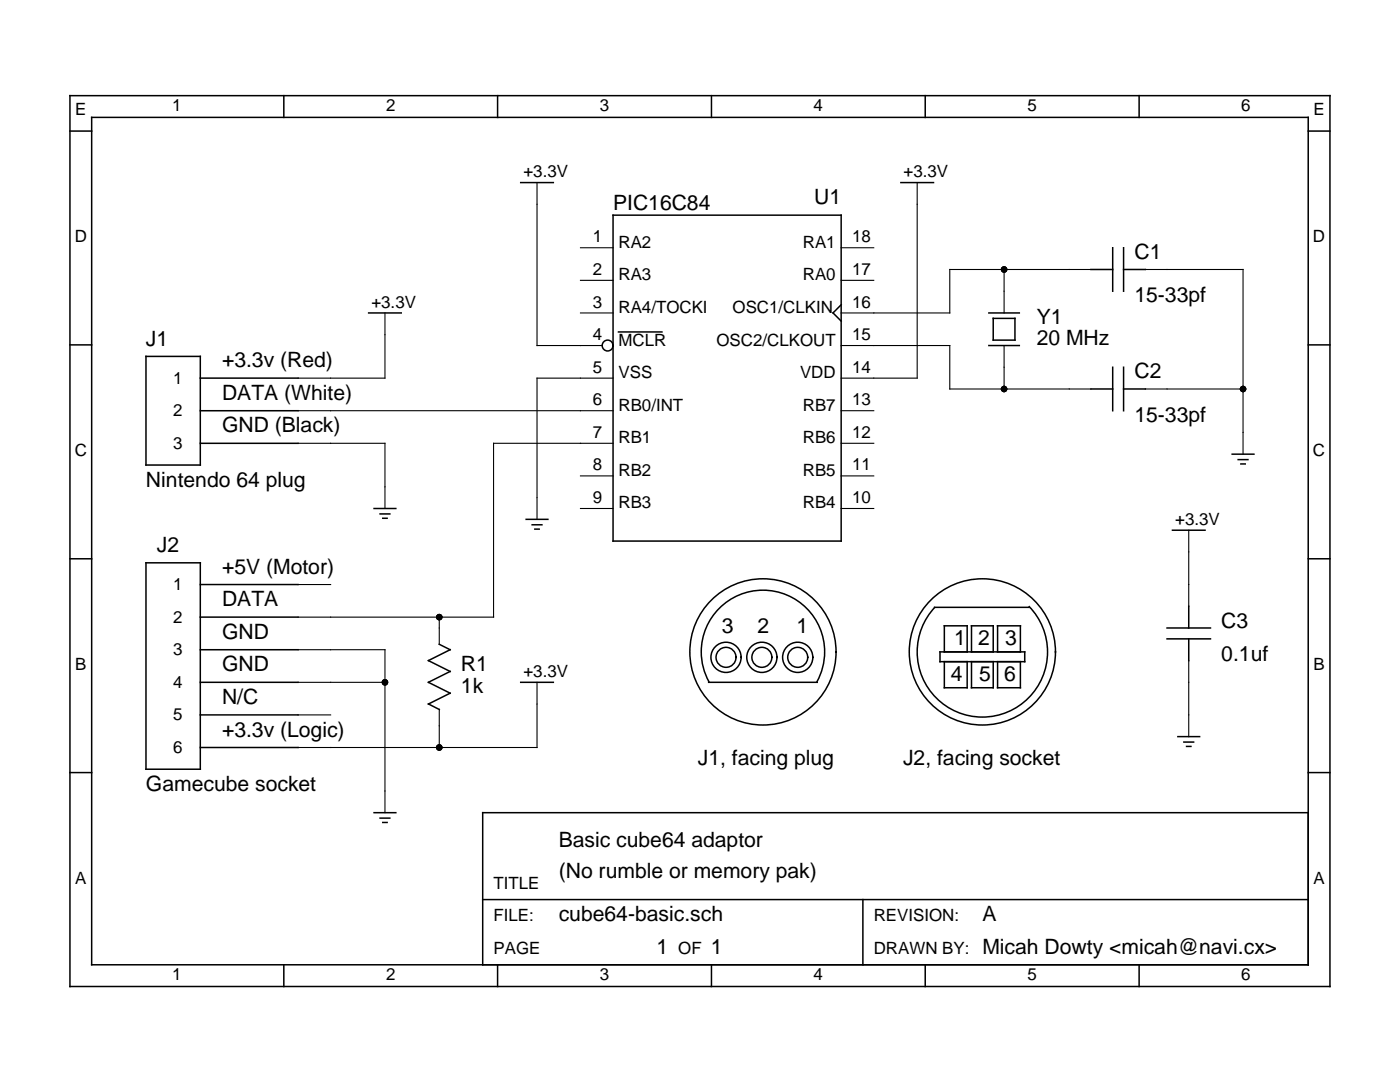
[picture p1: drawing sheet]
<svg xmlns="http://www.w3.org/2000/svg" width="279mm" height="216mm" viewBox="0 0 279 216" stroke-linecap="round" stroke-linejoin="round" font-family="sans-serif">
<g fill="none" stroke="#000" stroke-width=".3">
<path d="M14 19.1h251.4v177.7h-251.4zM56.6 19.1v4.3M99.3 19.1v4.3M142 19.1v4.3M184.6 19.1v4.3M227.3 19.1v4.3M14 26.2h4.3M18.3 23.4h242.8v169.1h-242.8zM103.9 36.4h6.5M179.8 36.4h6.5M261.1 26.2h4.3M122.3 42.9h45.6v65.1h-45.6z"/>
<path d="M217.7 53.8h4.4M222.1 49.4v8.7M224.2 49.4v8.7M224.2 53.8h4.4M14 68.8h4.3M29.1 71.1h10.9v21.7h-10.9zM40 75.5h19.5M73.6 62.4h6.5M123.4 66.2h8.7M167.9 60.8l-1.7 1.6 1.7 1.7M197.4 68.9h6M197.4 62.4h6"/>
<path d="M198.2 63.5h4.4v4.4h-4.4zM217.7 77.6h4.4M222.1 73.3v8.7M224.2 73.3v8.7M224.2 77.6h4.4M261.1 68.8h4.3M40 82h19.5M40 88.5h19.5M245.9 90.6h4.3M247.1 91.7h2M247.6 92.6h.9M14 111.5h4.3"/>
<path d="M29.1 112.3h10.9v41.2h-10.9zM40 116.6h19.5M74.7 101.5h4.3M75.8 102.5h2M76.4 103.4h.9M105 103.6h4.3M106.2 104.7h1.9M106.7 105.6h.9M234 105.8h6.5M261.1 111.5h4.3M40 123.1h19.5M40 129.6h19.5"/>
<path d="M40 136.1h19.5M87.7 128.6l2.1 1-4.3 2.2 4.3 2.2-4.3 2.1 4.3 2.2-4.3 2.2M103.9 136.1h6.5M141.4 136.1h21.7M141.5 136a12.3 12.3 0 0 1 10.8-18.2 12.3 12.3 0 0 1 10.7 18.2M186.5 121.2h18.9M187.6 130.1h16.9v1.9h-16.9zM188.5 130.1v-5.2h4.5v5.2M188.5 132v5.2h4.5v-5.2M193.9 130.1v-5.2h4.3v5.2M193.9 132v5.2h4.3v-5.2M199.1 130.1v-5.2h4.5v5.2"/>
<path d="M199.1 132v5.2h4.5v-5.2M205.4 121a13 13 0 0 1-.2 18.3 13 13 0 0 1-18.2 .1 13 13 0 0 1-.5-18.2M232.9 127.5h8.7M232.9 125.3h8.7M237.2 121v4.3M237.2 127.5v4.3M14 154.2h4.3M40 142.7h19.5M40 149.2h19.5M85.5 140.5l2.2 1.1M235.1 147h4.3M236.3 148.1h1.9"/>
<path d="M236.8 148.9h.9M261.1 154.2h4.3M74.7 162.2h4.3M75.8 163.2h2M76.4 164.1h.9M96.3 179.5h164.8M172.2 179.5v13M261.1 162.2h-164.8v30.3M56.6 192.5v4.3M99.3 192.5v4.3M142 192.5v4.3M184.6 192.5v4.3"/>
<path d="M227.3 192.5v4.3"/>
<circle cx="121.3" cy="68.9" r="1.08"/>
<circle cx="144.9" cy="131.2" r="3"/>
<circle cx="144.9" cy="131.2" r="1.99"/>
<circle cx="152" cy="131.2" r="3"/>
<circle cx="152" cy="131.2" r="1.99"/>
<circle cx="152.3" cy="130.1" r="14.6"/>
<circle cx="159.2" cy="131.2" r="3"/>
<circle cx="159.2" cy="131.2" r="1.99"/>
<circle cx="196.1" cy="130.1" r="14.6"/>
</g>
<g fill="none" stroke="#000" stroke-width=".22">
<path d="M107.2 36.4v32.5h13M183 36.4v39.1h-15.1M115.8 49.4h6.5M115.8 55.9h6.5M167.9 49.4h6.5M167.9 55.9h6.5M200.4 53.8v8.6M217.7 53.8h-28.2v8.6h-21.6M228.6 53.8h19.5v36.8M76.8 62.4v13.1h-17.3M115.8 62.4h6.5M122.3 75.5h-15.1v28.1"/>
<path d="M167.9 68.9h21.6v8.7h28.2M200.4 68.9v8.7M228.6 77.6h19.5M59.5 82h62.8M59.5 88.5h17.3v13M115.8 95h6.5M122.3 88.5h-23.8v34.6h-39M167.9 82h6.5M167.9 88.5h6.5M167.9 95h6.5M59.5 116.6h6.5M115.8 101.5h6.5"/>
<path d="M167.9 101.5h6.5M237.2 105.8v15.2M59.5 136.1h17.3M59.5 129.6h17.3v32.6M87.7 123.1v5.5M107.2 136.1v13.1h-47.7M237.2 131.8v15.2M59.5 142.7h6.5M87.7 141.5v7.7"/>
</g>
<g fill="#000">
<circle cx="200.4" cy="53.8" r=".65"/>
<circle cx="200.4" cy="77.6" r=".65"/>
<circle cx="248.1" cy="77.6" r=".65"/>
<circle cx="76.8" cy="136.1" r=".65"/>
<circle cx="87.7" cy="123.1" r=".65"/>
<circle cx="87.7" cy="149.2" r=".65"/>
</g>
<g font-size="4.2">
<text x="122.3" y="41.9">PIC16C84</text>
<text x="162.5" y="40.8">U1</text>
<text x="226.4" y="51.6">C1</text>
<text x="206.9" y="64.6">Y1</text>
<text x="226.4" y="60.3">15-33pf</text>
<text x="29.1" y="68.9">J1</text>
<text x="206.9" y="68.9">20 MHz</text>
<text x="44.3" y="73.3">+3.3v (Red)</text>
<text x="226.4" y="75.5">C2</text>
<text x="44.3" y="79.8">DATA (White)</text>
<text x="44.3" y="86.3">GND (Black)</text>
<text x="226.4" y="84.1">15-33pf</text>
<text x="29.1" y="97.1">Nintendo 64 plug</text>
<text x="31.3" y="110.1">J2</text>
<text x="44.3" y="114.5">+5V (Motor)</text>
<text x="44.3" y="121">DATA</text>
<text x="243.7" y="125.3">C3</text>
<text x="44.3" y="127.5">GND</text>
<text x="144" y="126.4">3</text>
<text x="151.2" y="126.4">2</text>
<text x="159" y="126.4">1</text>
<text x="190.4" y="128.8">1</text>
<text x="195.2" y="128.8">2</text>
<text x="200.6" y="128.8">3</text>
<text x="243.7" y="131.8">0.1uf</text>
<text x="44.3" y="134">GND</text>
<text x="92" y="134">R1</text>
<text x="189.8" y="135.9">4</text>
<text x="195.4" y="135.9">5</text>
<text x="200.4" y="135.9">6</text>
<text x="44.3" y="140.5">N/C</text>
<text x="92" y="138.3">1k</text>
<text x="44.3" y="147">+3.3v (Logic)</text>
<text x="139.3" y="152.6">J1, facing plug</text>
<text x="180.2" y="152.6">J2, facing socket</text>
<text x="29.1" y="157.8">Gamecube socket</text>
<text x="111.5" y="169.1">Basic cube64 adaptor</text>
<text x="111.5" y="175.1">(No rumble or memory pak)</text>
<text x="111.5" y="183.8">cube64-basic.sch</text>
<text x="196.1" y="183.8">A</text>
<text x="131" y="190.3">1</text>
<text x="141.9" y="190.3">1</text>
<text x="196.1" y="190.3">Micah Dowty &lt;micah@navi.cx&gt;</text>
</g>
<g font-size="3.4">
<text x="15" y="23">E</text>
<text x="34.4" y="22.1">1</text>
<text x="77" y="22.1">2</text>
<text x="119.7" y="22.1">3</text>
<text x="162.4" y="22.1">4</text>
<text x="205" y="22.1">5</text>
<text x="247.7" y="22.1">6</text>
<text x="262.1" y="23">E</text>
<text x="104.5" y="35.3">+3.3V</text>
<text x="180.3" y="35.3">+3.3V</text>
<text x="14.9" y="48.3">D</text>
<text x="118.3" y="48.4">1</text>
<text x="123.4" y="49.4">RA2</text>
<text x="160.2" y="49.4">RA1</text>
<text x="170" y="48.4">18</text>
<text x="262" y="48.3">D</text>
<text x="118.3" y="54.9">2</text>
<text x="123.4" y="55.9">RA3</text>
<text x="160.2" y="55.9">RA0</text>
<text x="170" y="54.9">17</text>
<text x="74.1" y="61.4">+3.3V</text>
<text x="118.3" y="61.4">3</text>
<text x="123.4" y="62.4">RA4/TOCKI</text>
<text x="146.2" y="62.4">OSC1/CLKIN</text>
<text x="170" y="61.4">16</text>
<text x="118.3" y="67.9">4</text>
<text x="123.4" y="68.9">MCLR</text>
<text x="143" y="68.9">OSC2/CLKOUT</text>
<text x="170" y="67.9">15</text>
<text x="34.6" y="76.5">1</text>
<text x="118.3" y="74.4">5</text>
<text x="123.4" y="75.5">VSS</text>
<text x="159.7" y="75.5">VDD</text>
<text x="170" y="74.4">14</text>
<text x="34.6" y="83">2</text>
<text x="118.3" y="80.9">6</text>
<text x="123.4" y="82">RB0/INT</text>
<text x="160.2" y="82">RB7</text>
<text x="170" y="80.9">13</text>
<text x="34.6" y="89.5">3</text>
<text x="118.3" y="87.4">7</text>
<text x="123.4" y="88.5">RB1</text>
<text x="160.2" y="88.5">RB6</text>
<text x="170" y="87.4">12</text>
<text x="14.9" y="91">C</text>
<text x="118.3" y="93.9">8</text>
<text x="123.4" y="95">RB2</text>
<text x="160.2" y="95">RB5</text>
<text x="170" y="93.9">11</text>
<text x="262" y="91">C</text>
<text x="118.3" y="100.4">9</text>
<text x="123.4" y="101.5">RB3</text>
<text x="160.2" y="101.5">RB4</text>
<text x="170" y="100.4">10</text>
<text x="234.5" y="104.7">+3.3V</text>
<text x="34.6" y="117.7">1</text>
<text x="34.6" y="124.2">2</text>
<text x="34.6" y="130.7">3</text>
<text x="15" y="133.7">B</text>
<text x="34.6" y="137.2">4</text>
<text x="104.5" y="135.1">+3.3V</text>
<text x="262.1" y="133.7">B</text>
<text x="34.6" y="143.7">5</text>
<text x="34.6" y="150.2">6</text>
<text x="15" y="176.4">A</text>
<text x="98.5" y="177.3">TITLE</text>
<text x="262.1" y="176.4">A</text>
<text x="98.5" y="183.8">FILE:</text>
<text x="174.4" y="183.8">REVISION:</text>
<text x="98.5" y="190.3">PAGE</text>
<text x="135.4" y="190.3">OF</text>
<text x="174.4" y="190.3">DRAWN BY:</text>
<text x="34.4" y="195.5">1</text>
<text x="77" y="195.5">2</text>
<text x="119.7" y="195.5">3</text>
<text x="162.4" y="195.5">4</text>
<text x="205" y="195.5">5</text>
<text x="247.7" y="195.5">6</text>
</g>
</svg>
